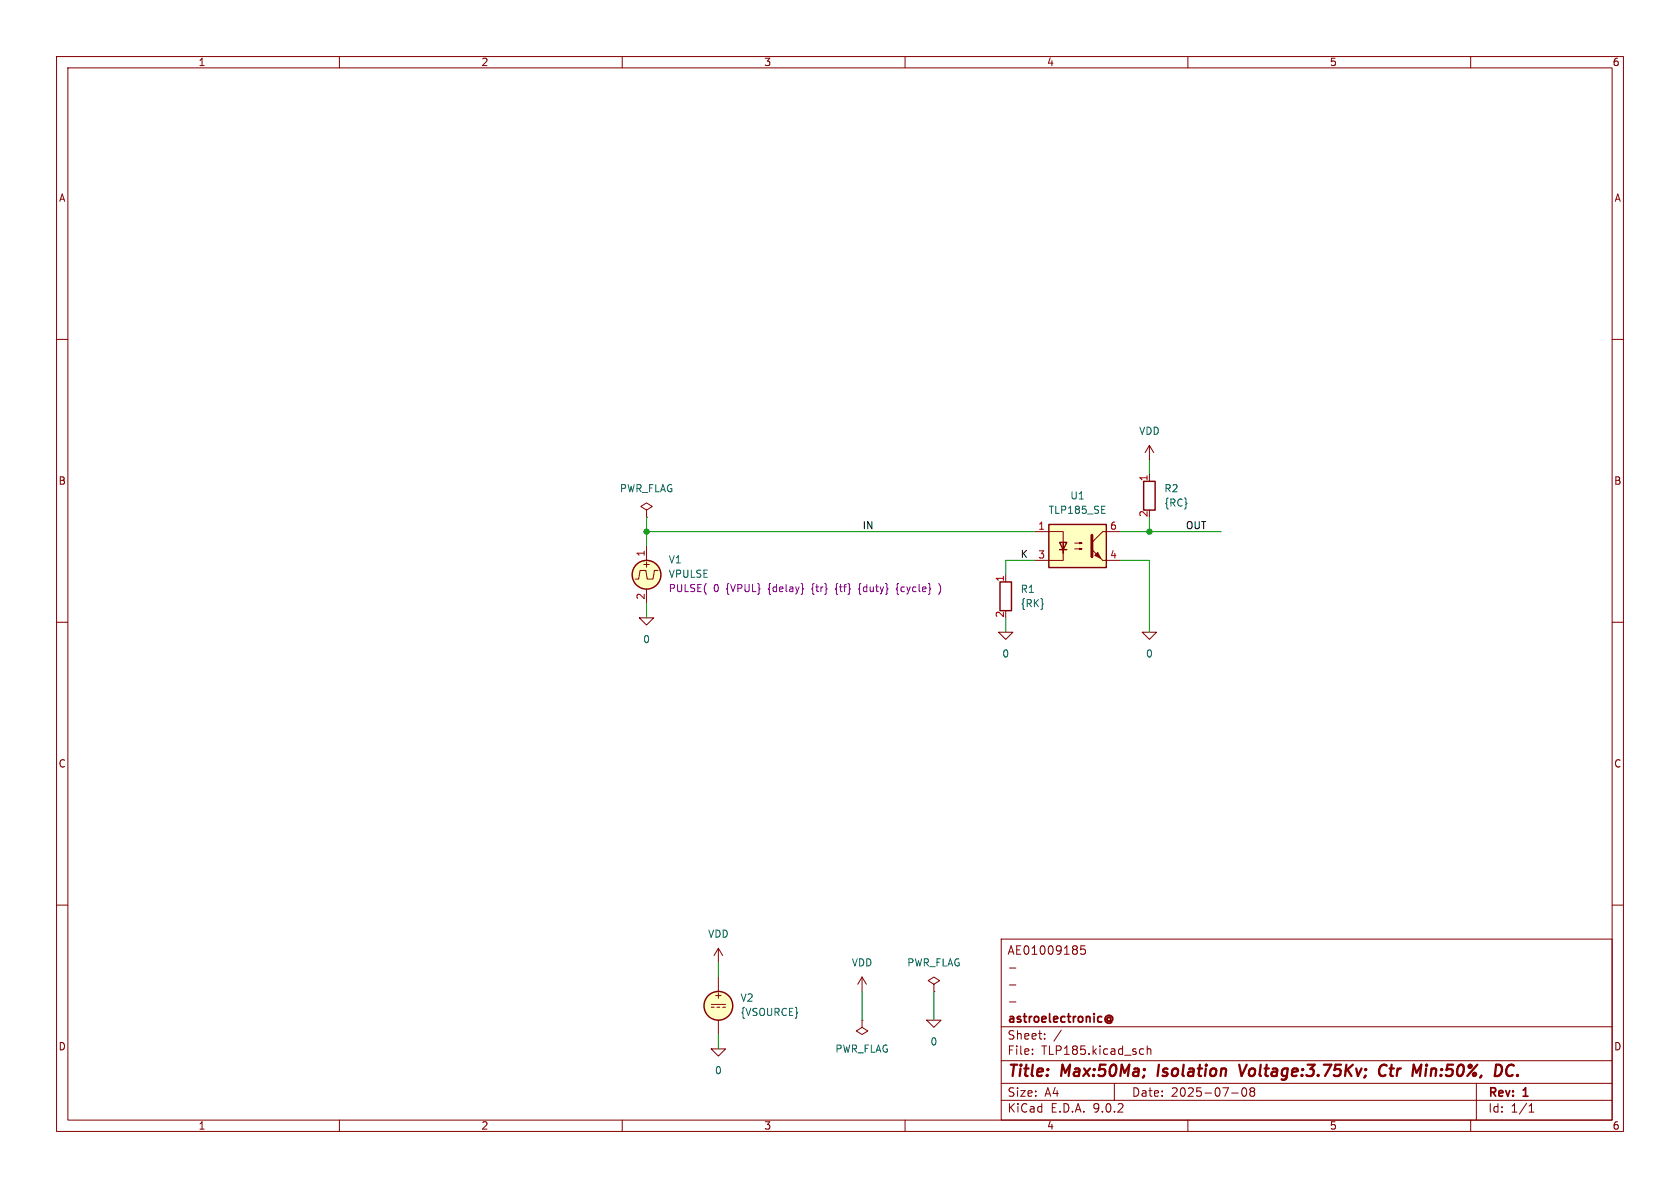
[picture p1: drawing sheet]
(kicad_sch
 (version 20250114)
 (generator "eeschema")
 (generator_version "9.0")
 (paper "A4")
 (title_block
  (title "Max:50Ma; Isolation Voltage:3.75Kv; Ctr Min:50%, DC.")
  (date "2025-07-08")
  (rev "1")
  (company "astroelectronic@")
  (comment 1 "-")
  (comment 2 "-")
  (comment 3 "-")
  (comment 4 "AE01009185"))
 (lib_symbols
  (symbol "TLP185:0"
   (power)
   (pin_names
    (offset 0)) (exclude_from_sim no) (in_bom yes) (on_board yes)
   (property "Reference" "#GND" (at 0 -2.54 0) (effects (font (size 1.27 1.27)) (hide yes)))
   (property "Value" "0" (at 0 -1.778 0) (effects (font (size 1.27 1.27))))
   (property "Footprint" "" (at 0 0 0) (effects (font (size 1.27 1.27)) (hide yes)))
   (property "Datasheet" "~" (at 0 0 0) (effects (font (size 1.27 1.27)) (hide yes)))
   (property "Description" "0V reference potential for simulation" (at 0 0 0) (effects (font (size 1.27 1.27)) (hide yes)))
   (symbol "0_0_1"
    (polyline (pts (xy -1.27 0) (xy 0 -1.27) (xy 1.27 0) (xy -1.27 0)) (stroke (width 0) (type default)) (fill (type none))))
   (symbol "0_1_1"
    (pin power_in line (at 0 0 0) (length 0) (hide yes) (name "0" (effects (font (size 1.016 1.016)))) (number "1" (effects (font (size 1.016 1.016))))))
   (embedded_fonts no))
  (symbol "TLP185:PWR_FLAG"
   (power)
   (pin_numbers (hide yes))
   (pin_names
    (offset 0) (hide yes)) (exclude_from_sim no) (in_bom yes) (on_board yes)
   (property "Reference" "#FLG" (at 0 1.905 0) (effects (font (size 1.27 1.27)) (hide yes)))
   (property "Value" "PWR_FLAG" (at 0 3.81 0) (effects (font (size 1.27 1.27))))
   (property "Footprint" "" (at 0 0 0) (effects (font (size 1.27 1.27)) (hide yes)))
   (property "Datasheet" "~" (at 0 0 0) (effects (font (size 1.27 1.27)) (hide yes)))
   (property "Description" "Special symbol for telling ERC where power comes from" (at 0 0 0) (effects (font (size 1.27 1.27)) (hide yes)))
   (symbol "PWR_FLAG_0_0"
    (pin power_out line (at 0 0 90) (length 0) (name "pwr" (effects (font (size 1.27 1.27)))) (number "1" (effects (font (size 1.27 1.27))))))
   (symbol "PWR_FLAG_0_1"
    (polyline (pts (xy 0 0) (xy 0 1.27) (xy -1.016 1.905) (xy 0 2.54) (xy 1.016 1.905) (xy 0 1.27)) (stroke (width 0) (type default)) (fill (type none))))
   (embedded_fonts no))
  (symbol "TLP185:R"
   (pin_names
    (offset 0) (hide yes)) (exclude_from_sim no) (in_bom yes) (on_board yes)
   (property "Reference" "R" (at 2.032 0 90) (effects (font (size 1.27 1.27))))
   (property "Value" "R" (at 0 0 90) (effects (font (size 1.27 1.27))))
   (property "Footprint" "" (at -1.778 0 90) (effects (font (size 1.27 1.27)) (hide yes)))
   (property "Datasheet" "~" (at 0 0 0) (effects (font (size 1.27 1.27)) (hide yes)))
   (property "Description" "Resistor" (at 0 0 0) (effects (font (size 1.27 1.27)) (hide yes)))
   (symbol "R_0_1"
    (rectangle (start -1.016 -2.54) (end 1.016 2.54) (stroke (width 0.254) (type default)) (fill (type none))))
   (symbol "R_1_1"
    (pin passive line (at 0 3.81 270) (length 1.27) (name "~" (effects (font (size 1.27 1.27)))) (number "1" (effects (font (size 1.27 1.27)))))
    (pin passive line (at 0 -3.81 90) (length 1.27) (name "~" (effects (font (size 1.27 1.27)))) (number "2" (effects (font (size 1.27 1.27))))))
   (embedded_fonts no))
  (symbol "TLP185:TLP185" (exclude_from_sim no) (in_bom yes) (on_board yes)
   (property "Reference" "U" (at -5.08 5.08 0) (effects (font (size 1.27 1.27)) (justify left)))
   (property "Value" "TLP185" (at 0 5.08 0) (effects (font (size 1.27 1.27)) (justify left)))
   (property "Footprint" "" (at -5.08 -5.08 0) (effects (font (size 1.27 1.27)) (justify left) (hide yes)))
   (property "Datasheet" "~" (at 0 0 0) (effects (font (size 1.27 1.27)) (justify left) (hide yes)))
   (property "Description" "" (at 0 0 0) (effects (font (size 1.27 1.27)) (hide yes)))
   (symbol "TLP185_0_1"
    (rectangle (start -5.08 3.81) (end 5.08 -3.81) (stroke (width 0.254) (type default)) (fill (type background)))
    (polyline (pts (xy -5.08 2.54) (xy -2.54 2.54) (xy -2.54 -1.27) (xy -2.54 0.635)) (stroke (width 0) (type default)) (fill (type none)))
    (polyline (pts (xy -3.175 -0.635) (xy -1.905 -0.635)) (stroke (width 0.254) (type default)) (fill (type none)))
    (polyline (pts (xy -2.54 -0.635) (xy -2.54 -2.54) (xy -5.08 -2.54)) (stroke (width 0) (type default)) (fill (type none)))
    (polyline (pts (xy -2.54 -0.635) (xy -3.175 0.635) (xy -1.905 0.635) (xy -2.54 -0.635)) (stroke (width 0.254) (type default)) (fill (type none)))
    (polyline (pts (xy -0.508 0.508) (xy 0.762 0.508) (xy 0.381 0.381) (xy 0.381 0.635) (xy 0.762 0.508)) (stroke (width 0) (type default)) (fill (type none)))
    (polyline (pts (xy -0.508 -0.508) (xy 0.762 -0.508) (xy 0.381 -0.635) (xy 0.381 -0.381) (xy 0.762 -0.508)) (stroke (width 0) (type default)) (fill (type none)))
    (polyline (pts (xy 2.54 1.905) (xy 2.54 -1.905) (xy 2.54 -1.905)) (stroke (width 0.508) (type default)) (fill (type none)))
    (polyline (pts (xy 2.54 0.635) (xy 4.445 2.54)) (stroke (width 0) (type default)) (fill (type none)))
    (polyline (pts (xy 3.048 -1.651) (xy 3.556 -1.143) (xy 4.064 -2.159) (xy 3.048 -1.651) (xy 3.048 -1.651)) (stroke (width 0) (type default)) (fill (type outline)))
    (polyline (pts (xy 4.445 2.54) (xy 5.08 2.54)) (stroke (width 0) (type default)) (fill (type none)))
    (polyline (pts (xy 4.445 -2.54) (xy 2.54 -0.635)) (stroke (width 0) (type default)) (fill (type outline)))
    (polyline (pts (xy 4.445 -2.54) (xy 5.08 -2.54)) (stroke (width 0) (type default)) (fill (type none))))
   (symbol "TLP185_1_1"
    (pin passive line (at -7.62 2.54 0) (length 2.54) (name "~" (effects (font (size 1.27 1.27)))) (number "1" (effects (font (size 1.27 1.27)))))
    (pin passive line (at -7.62 -2.54 0) (length 2.54) (name "~" (effects (font (size 1.27 1.27)))) (number "3" (effects (font (size 1.27 1.27)))))
    (pin passive line (at 7.62 2.54 180) (length 2.54) (name "~" (effects (font (size 1.27 1.27)))) (number "6" (effects (font (size 1.27 1.27)))))
    (pin passive line (at 7.62 -2.54 180) (length 2.54) (name "~" (effects (font (size 1.27 1.27)))) (number "4" (effects (font (size 1.27 1.27))))))
   (embedded_fonts no))
  (symbol "TLP185:VDC"
   (pin_numbers (hide yes))
   (pin_names
    (offset 0.0254)) (exclude_from_sim no) (in_bom yes) (on_board yes)
   (property "Reference" "V" (at 2.54 2.54 0) (effects (font (size 1.27 1.27)) (justify left)))
   (property "Value" "1" (at 2.54 0 0) (effects (font (size 1.27 1.27)) (justify left)))
   (property "Footprint" "" (at 0 0 0) (effects (font (size 1.27 1.27)) (hide yes)))
   (property "Datasheet" "~" (at 0 0 0) (effects (font (size 1.27 1.27)) (hide yes)))
   (property "Description" "Voltage source, DC" (at 0 0 0) (effects (font (size 1.27 1.27)) (hide yes)))
   (property "Sim.Pins" "1=+ 2=-" (at 0 0 0) (effects (font (size 1.27 1.27)) (hide yes)))
   (property "Sim.Type" "DC" (at 0 0 0) (effects (font (size 1.27 1.27)) (hide yes)))
   (property "Sim.Device" "V" (at 0 0 0) (effects (font (size 1.27 1.27)) (justify left) (hide yes)))
   (property "Spice_Netlist_Enabled" "Y" (at 0 0 0) (effects (font (size 1.27 1.27)) (justify left) (hide yes)))
   (symbol "VDC_0_0"
    (polyline (pts (xy -1.27 0.254) (xy 1.27 0.254)) (stroke (width 0) (type default)) (fill (type none)))
    (polyline (pts (xy -0.762 -0.254) (xy -1.27 -0.254)) (stroke (width 0) (type default)) (fill (type none)))
    (polyline (pts (xy 0.254 -0.254) (xy -0.254 -0.254)) (stroke (width 0) (type default)) (fill (type none)))
    (polyline (pts (xy 1.27 -0.254) (xy 0.762 -0.254)) (stroke (width 0) (type default)) (fill (type none)))
    (text "+" (at 0 1.905 0) (effects (font (size 1.27 1.27)))))
   (symbol "VDC_0_1"
    (circle (center 0 0) (radius 2.54) (stroke (width 0.254) (type default)) (fill (type background))))
   (symbol "VDC_1_1"
    (pin passive line (at 0 5.08 270) (length 2.54) (name "~" (effects (font (size 1.27 1.27)))) (number "1" (effects (font (size 1.27 1.27)))))
    (pin passive line (at 0 -5.08 90) (length 2.54) (name "~" (effects (font (size 1.27 1.27)))) (number "2" (effects (font (size 1.27 1.27))))))
   (embedded_fonts no))
  (symbol "TLP185:VDD"
   (power)
   (pin_names
    (offset 0)) (exclude_from_sim no) (in_bom yes) (on_board yes)
   (property "Reference" "#PWR" (at 0 -3.81 0) (effects (font (size 1.27 1.27)) (hide yes)))
   (property "Value" "VDD" (at 0 3.81 0) (effects (font (size 1.27 1.27))))
   (property "Footprint" "" (at 0 0 0) (effects (font (size 1.27 1.27)) (hide yes)))
   (property "Datasheet" "" (at 0 0 0) (effects (font (size 1.27 1.27)) (hide yes)))
   (property "Description" "Power symbol creates a global label with name \"VDD\"" (at 0 0 0) (effects (font (size 1.27 1.27)) (hide yes)))
   (symbol "VDD_0_1"
    (polyline (pts (xy -0.762 1.27) (xy 0 2.54)) (stroke (width 0) (type default)) (fill (type none)))
    (polyline (pts (xy 0 2.54) (xy 0.762 1.27)) (stroke (width 0) (type default)) (fill (type none)))
    (polyline (pts (xy 0 0) (xy 0 2.54)) (stroke (width 0) (type default)) (fill (type none))))
   (symbol "VDD_1_1"
    (pin power_in line (at 0 0 90) (length 0) (hide yes) (name "VDD" (effects (font (size 1.27 1.27)))) (number "1" (effects (font (size 1.27 1.27))))))
   (embedded_fonts no))
  (symbol "TLP185:VPULSE"
   (pin_names
    (offset 0.0254) (hide yes)) (exclude_from_sim no) (in_bom yes) (on_board yes)
   (property "Reference" "V" (at 2.54 2.54 0) (effects (font (size 1.27 1.27)) (justify left)))
   (property "Value" "VPULSE" (at 2.54 0 0) (effects (font (size 1.27 1.27)) (justify left)))
   (property "Footprint" "" (at 0 0 0) (effects (font (size 1.27 1.27)) (hide yes)))
   (property "Datasheet" "~" (at 0 0 0) (effects (font (size 1.27 1.27)) (hide yes)))
   (property "Description" "Voltage source, pulse" (at 0 0 0) (effects (font (size 1.27 1.27)) (hide yes)))
   (property "Sim.Pins" "1=+ 2=-" (at 0 0 0) (effects (font (size 1.27 1.27)) (hide yes)))
   (property "Sim.Type" "PULSE" (at 0 0 0) (effects (font (size 1.27 1.27)) (hide yes)))
   (property "Sim.Device" "V" (at 0 0 0) (effects (font (size 1.27 1.27)) (justify left) (hide yes)))
   (property "Sim.Params" "y1=0 y2=1 td=2n tr=2n tf=2n tw=50n per=100n" (at 2.54 -2.54 0) (effects (font (size 1.27 1.27)) (justify left)))
   (property "Spice_Netlist_Enabled" "Y" (at 0 0 0) (effects (font (size 1.27 1.27)) (justify left) (hide yes)))
   (symbol "VPULSE_0_0"
    (polyline (pts (xy -2.032 -0.762) (xy -1.397 -0.762) (xy -1.143 0.762) (xy -0.127 0.762) (xy 0.127 -0.762) (xy 1.143 -0.762) (xy 1.397 0.762) (xy 2.032 0.762)) (stroke (width 0) (type default)) (fill (type none)))
    (text "+" (at 0 1.905 0) (effects (font (size 1.27 1.27)))))
   (symbol "VPULSE_0_1"
    (circle (center 0 0) (radius 2.54) (stroke (width 0.254) (type default)) (fill (type background))))
   (symbol "VPULSE_1_1"
    (pin passive line (at 0 5.08 270) (length 2.54) (name "~" (effects (font (size 1.27 1.27)))) (number "1" (effects (font (size 1.27 1.27)))))
    (pin passive line (at 0 -5.08 90) (length 2.54) (name "~" (effects (font (size 1.27 1.27)))) (number "2" (effects (font (size 1.27 1.27))))))
   (embedded_fonts no)))
 (junction
  (at 114.3 93.98)
  (diameter 0)
  (color 0 0 0 0))
 (junction
  (at 203.2 93.98)
  (diameter 0)
  (color 0 0 0 0))
 (wire
  (pts (xy 203.2 91.44) (xy 203.2 93.98))
  (stroke (width 0) (type default)))
 (wire
  (pts (xy 203.2 81.28) (xy 203.2 83.82))
  (stroke (width 0) (type default)))
 (wire
  (pts (xy 114.3 106.68) (xy 114.3 109.22))
  (stroke (width 0) (type default)))
 (wire
  (pts (xy 177.8 99.06) (xy 177.8 101.6))
  (stroke (width 0) (type default)))
 (wire
  (pts (xy 165.1 175.26) (xy 165.1 180.34))
  (stroke (width 0) (type default)))
 (wire
  (pts (xy 152.4 175.26) (xy 152.4 180.34))
  (stroke (width 0) (type default)))
 (wire
  (pts (xy 114.3 93.98) (xy 114.3 96.52))
  (stroke (width 0) (type default)))
 (wire
  (pts (xy 182.88 99.06) (xy 177.8 99.06))
  (stroke (width 0) (type default)))
 (wire
  (pts (xy 198.12 99.06) (xy 203.2 99.06))
  (stroke (width 0) (type default)))
 (wire
  (pts (xy 127 170.18) (xy 127 172.72))
  (stroke (width 0) (type default)))
 (wire
  (pts (xy 114.3 91.44) (xy 114.3 93.98))
  (stroke (width 0) (type default)))
 (wire
  (pts (xy 203.2 99.06) (xy 203.2 111.76))
  (stroke (width 0) (type default)))
 (wire
  (pts (xy 198.12 93.98) (xy 203.2 93.98))
  (stroke (width 0) (type default)))
 (wire
  (pts (xy 114.3 93.98) (xy 182.88 93.98))
  (stroke (width 0) (type default)))
 (wire
  (pts (xy 203.2 93.98) (xy 215.9 93.98))
  (stroke (width 0) (type default)))
 (wire
  (pts (xy 127 182.88) (xy 127 185.42))
  (stroke (width 0) (type default)))
 (wire
  (pts (xy 177.8 109.22) (xy 177.8 111.76))
  (stroke (width 0) (type default)))
 (label "IN"
  (at 152.4 93.98 0)
  (effects (font (size 1.27 1.27)) (justify left bottom)))
 (label "OUT"
  (at 209.55 93.98 0)
  (effects (font (size 1.27 1.27)) (justify left bottom)))
 (label "K"
  (at 180.34 99.06 0)
  (effects (font (size 1.27 1.27)) (justify left bottom)))
 (symbol
  (lib_id "TLP185:R")
  (at 203.2 87.63 0)
  (unit 1)
  (exclude_from_sim no)
  (in_bom yes)
  (on_board yes)
  (dnp no)
  (fields_autoplaced yes)
  (property "Reference" "R2" (at 205.74 86.3599 0) (effects (font (size 1.27 1.27)) (justify left)))
  (property "Value" "{RC}" (at 205.74 88.8999 0) (effects (font (size 1.27 1.27)) (justify left)))
  (property "Footprint" "" (at 201.422 87.63 90) (effects (font (size 1.27 1.27)) (hide yes)))
  (property "Datasheet" "~" (at 203.2 87.63 0) (effects (font (size 1.27 1.27)) (hide yes)))
  (property "Description" "Resistor" (at 203.2 87.63 0) (effects (font (size 1.27 1.27)) (hide yes)))
  (pin "2")
  (pin "1"))
 (symbol
  (lib_id "TLP185:PWR_FLAG")
  (at 165.1 175.26 0)
  (unit 1)
  (exclude_from_sim no)
  (in_bom yes)
  (on_board yes)
  (dnp no)
  (fields_autoplaced yes)
  (property "Reference" "#FLG02" (at 165.1 173.355 0) (effects (font (size 1.27 1.27)) (hide yes)))
  (property "Value" "PWR_FLAG" (at 165.1 170.18 0) (effects (font (size 1.27 1.27))))
  (property "Footprint" "" (at 165.1 175.26 0) (effects (font (size 1.27 1.27)) (hide yes)))
  (property "Datasheet" "~" (at 165.1 175.26 0) (effects (font (size 1.27 1.27)) (hide yes)))
  (property "Description" "Special symbol for telling ERC where power comes from" (at 165.1 175.26 0) (effects (font (size 1.27 1.27)) (hide yes)))
  (pin "1"))
 (symbol
  (lib_id "TLP185:VDD")
  (at 127 170.18 0)
  (unit 1)
  (exclude_from_sim no)
  (in_bom yes)
  (on_board yes)
  (dnp no)
  (fields_autoplaced yes)
  (property "Reference" "#PWR02" (at 127 173.99 0) (effects (font (size 1.27 1.27)) (hide yes)))
  (property "Value" "VDD" (at 127 165.1 0) (effects (font (size 1.27 1.27))))
  (property "Footprint" "" (at 127 170.18 0) (effects (font (size 1.27 1.27)) (hide yes)))
  (property "Datasheet" "" (at 127 170.18 0) (effects (font (size 1.27 1.27)) (hide yes)))
  (property "Description" "Power symbol creates a global label with name \"VDD\"" (at 127 170.18 0) (effects (font (size 1.27 1.27)) (hide yes)))
  (pin "1"))
 (symbol
  (lib_id "TLP185:VDD")
  (at 203.2 81.28 0)
  (unit 1)
  (exclude_from_sim no)
  (in_bom yes)
  (on_board yes)
  (dnp no)
  (fields_autoplaced yes)
  (property "Reference" "#PWR01" (at 203.2 85.09 0) (effects (font (size 1.27 1.27)) (hide yes)))
  (property "Value" "VDD" (at 203.2 76.2 0) (effects (font (size 1.27 1.27))))
  (property "Footprint" "" (at 203.2 81.28 0) (effects (font (size 1.27 1.27)) (hide yes)))
  (property "Datasheet" "" (at 203.2 81.28 0) (effects (font (size 1.27 1.27)) (hide yes)))
  (property "Description" "Power symbol creates a global label with name \"VDD\"" (at 203.2 81.28 0) (effects (font (size 1.27 1.27)) (hide yes)))
  (pin "1"))
 (symbol
  (lib_id "TLP185:0")
  (at 165.1 180.34 0)
  (unit 1)
  (exclude_from_sim no)
  (in_bom yes)
  (on_board yes)
  (dnp no)
  (fields_autoplaced yes)
  (property "Reference" "#GND05" (at 165.1 182.88 0) (effects (font (size 1.27 1.27)) (hide yes)))
  (property "Value" "0" (at 165.1 184.15 0) (effects (font (size 1.27 1.27))))
  (property "Footprint" "" (at 165.1 180.34 0) (effects (font (size 1.27 1.27)) (hide yes)))
  (property "Datasheet" "~" (at 165.1 180.34 0) (effects (font (size 1.27 1.27)) (hide yes)))
  (property "Description" "0V reference potential for simulation" (at 165.1 180.34 0) (effects (font (size 1.27 1.27)) (hide yes)))
  (pin "1"))
 (symbol
  (lib_id "TLP185:0")
  (at 127 185.42 0)
  (unit 1)
  (exclude_from_sim no)
  (in_bom yes)
  (on_board yes)
  (dnp no)
  (fields_autoplaced yes)
  (property "Reference" "#GND04" (at 127 187.96 0) (effects (font (size 1.27 1.27)) (hide yes)))
  (property "Value" "0" (at 127 189.23 0) (effects (font (size 1.27 1.27))))
  (property "Footprint" "" (at 127 185.42 0) (effects (font (size 1.27 1.27)) (hide yes)))
  (property "Datasheet" "~" (at 127 185.42 0) (effects (font (size 1.27 1.27)) (hide yes)))
  (property "Description" "0V reference potential for simulation" (at 127 185.42 0) (effects (font (size 1.27 1.27)) (hide yes)))
  (pin "1"))
 (symbol
  (lib_id "TLP185:0")
  (at 177.8 111.76 0)
  (unit 1)
  (exclude_from_sim no)
  (in_bom yes)
  (on_board yes)
  (dnp no)
  (fields_autoplaced yes)
  (property "Reference" "#GND02" (at 177.8 114.3 0) (effects (font (size 1.27 1.27)) (hide yes)))
  (property "Value" "0" (at 177.8 115.57 0) (effects (font (size 1.27 1.27))))
  (property "Footprint" "" (at 177.8 111.76 0) (effects (font (size 1.27 1.27)) (hide yes)))
  (property "Datasheet" "~" (at 177.8 111.76 0) (effects (font (size 1.27 1.27)) (hide yes)))
  (property "Description" "0V reference potential for simulation" (at 177.8 111.76 0) (effects (font (size 1.27 1.27)) (hide yes)))
  (pin "1"))
 (symbol
  (lib_id "TLP185:R")
  (at 177.8 105.41 0)
  (unit 1)
  (exclude_from_sim no)
  (in_bom yes)
  (on_board yes)
  (dnp no)
  (fields_autoplaced yes)
  (property "Reference" "R1" (at 180.34 104.1399 0) (effects (font (size 1.27 1.27)) (justify left)))
  (property "Value" "{RK}" (at 180.34 106.6799 0) (effects (font (size 1.27 1.27)) (justify left)))
  (property "Footprint" "" (at 176.022 105.41 90) (effects (font (size 1.27 1.27)) (hide yes)))
  (property "Datasheet" "~" (at 177.8 105.41 0) (effects (font (size 1.27 1.27)) (hide yes)))
  (property "Description" "Resistor" (at 177.8 105.41 0) (effects (font (size 1.27 1.27)) (hide yes)))
  (pin "2")
  (pin "1"))
 (symbol
  (lib_id "TLP185:PWR_FLAG")
  (at 152.4 180.34 180)
  (unit 1)
  (exclude_from_sim no)
  (in_bom yes)
  (on_board yes)
  (dnp no)
  (fields_autoplaced yes)
  (property "Reference" "#FLG03" (at 152.4 182.245 0) (effects (font (size 1.27 1.27)) (hide yes)))
  (property "Value" "PWR_FLAG" (at 152.4 185.42 0) (effects (font (size 1.27 1.27))))
  (property "Footprint" "" (at 152.4 180.34 0) (effects (font (size 1.27 1.27)) (hide yes)))
  (property "Datasheet" "~" (at 152.4 180.34 0) (effects (font (size 1.27 1.27)) (hide yes)))
  (property "Description" "Special symbol for telling ERC where power comes from" (at 152.4 180.34 0) (effects (font (size 1.27 1.27)) (hide yes)))
  (pin "1"))
 (symbol
  (lib_id "TLP185:VPULSE")
  (at 114.3 101.6 0)
  (unit 1)
  (exclude_from_sim no)
  (in_bom yes)
  (on_board yes)
  (dnp no)
  (fields_autoplaced yes)
  (property "Reference" "V1" (at 118.11 98.9301 0) (effects (font (size 1.27 1.27)) (justify left)))
  (property "Value" "VPULSE" (at 118.11 101.4701 0) (effects (font (size 1.27 1.27)) (justify left)))
  (property "Footprint" "" (at 114.3 101.6 0) (effects (font (size 1.27 1.27)) (hide yes)))
  (property "Datasheet" "~" (at 114.3 101.6 0) (effects (font (size 1.27 1.27)) (hide yes)))
  (property "Description" "Voltage source, pulse" (at 114.3 101.6 0) (effects (font (size 1.27 1.27)) (hide yes)))
  (property "Sim.Pins" "1=+ 2=-" (at 114.3 101.6 0) (effects (font (size 1.27 1.27)) (hide yes)))
  (property "Sim.Type" "PULSE" (at 114.3 101.6 0) (effects (font (size 1.27 1.27)) (hide yes)))
  (property "Sim.Device" "V" (at 114.3 101.6 0) (effects (font (size 1.27 1.27)) (justify left) (hide yes)))
  (property "Sim.Params" "PULSE( 0 {VPUL} {delay} {tr} {tf} {duty} {cycle} )" (at 118.11 104.0101 0) (effects (font (size 1.27 1.27)) (justify left)))
  (pin "1")
  (pin "2"))
 (symbol
  (lib_id "TLP185:0")
  (at 114.3 109.22 0)
  (unit 1)
  (exclude_from_sim no)
  (in_bom yes)
  (on_board yes)
  (dnp no)
  (fields_autoplaced yes)
  (property "Reference" "#GND01" (at 114.3 111.76 0) (effects (font (size 1.27 1.27)) (hide yes)))
  (property "Value" "0" (at 114.3 113.03 0) (effects (font (size 1.27 1.27))))
  (property "Footprint" "" (at 114.3 109.22 0) (effects (font (size 1.27 1.27)) (hide yes)))
  (property "Datasheet" "~" (at 114.3 109.22 0) (effects (font (size 1.27 1.27)) (hide yes)))
  (property "Description" "0V reference potential for simulation" (at 114.3 109.22 0) (effects (font (size 1.27 1.27)) (hide yes)))
  (pin "1"))
 (symbol
  (lib_id "TLP185:0")
  (at 203.2 111.76 0)
  (unit 1)
  (exclude_from_sim no)
  (in_bom yes)
  (on_board yes)
  (dnp no)
  (fields_autoplaced yes)
  (property "Reference" "#GND03" (at 203.2 114.3 0) (effects (font (size 1.27 1.27)) (hide yes)))
  (property "Value" "0" (at 203.2 115.57 0) (effects (font (size 1.27 1.27))))
  (property "Footprint" "" (at 203.2 111.76 0) (effects (font (size 1.27 1.27)) (hide yes)))
  (property "Datasheet" "~" (at 203.2 111.76 0) (effects (font (size 1.27 1.27)) (hide yes)))
  (property "Description" "0V reference potential for simulation" (at 203.2 111.76 0) (effects (font (size 1.27 1.27)) (hide yes)))
  (pin "1"))
 (symbol
  (lib_id "TLP185:VDD")
  (at 152.4 175.26 0)
  (unit 1)
  (exclude_from_sim no)
  (in_bom yes)
  (on_board yes)
  (dnp no)
  (fields_autoplaced yes)
  (property "Reference" "#PWR03" (at 152.4 179.07 0) (effects (font (size 1.27 1.27)) (hide yes)))
  (property "Value" "VDD" (at 152.4 170.18 0) (effects (font (size 1.27 1.27))))
  (property "Footprint" "" (at 152.4 175.26 0) (effects (font (size 1.27 1.27)) (hide yes)))
  (property "Datasheet" "" (at 152.4 175.26 0) (effects (font (size 1.27 1.27)) (hide yes)))
  (property "Description" "Power symbol creates a global label with name \"VDD\"" (at 152.4 175.26 0) (effects (font (size 1.27 1.27)) (hide yes)))
  (pin "1"))
 (symbol
  (lib_id "TLP185:TLP185")
  (at 190.5 96.52 0)
  (unit 1)
  (exclude_from_sim no)
  (in_bom yes)
  (on_board yes)
  (dnp no)
  (fields_autoplaced yes)
  (property "Reference" "U1" (at 190.5 87.63 0) (effects (font (size 1.27 1.27))))
  (property "Value" "TLP185_SE" (at 190.5 90.17 0) (effects (font (size 1.27 1.27))))
  (property "Footprint" "" (at 185.42 101.6 0) (effects (font (size 1.27 1.27)) (justify left) (hide yes)))
  (property "Datasheet" "~" (at 190.5 96.52 0) (effects (font (size 1.27 1.27)) (justify left) (hide yes)))
  (property "Description" "" (at 190.5 96.52 0) (effects (font (size 1.27 1.27)) (hide yes)))
  (property "Sim.Library" "TLP185_SE.mod" (at 190.5 96.52 0) (effects (font (size 1.27 1.27)) (hide yes)))
  (pin "4")
  (pin "3")
  (pin "1")
  (pin "6"))
 (symbol
  (lib_id "TLP185:PWR_FLAG")
  (at 114.3 91.44 0)
  (unit 1)
  (exclude_from_sim no)
  (in_bom yes)
  (on_board yes)
  (dnp no)
  (fields_autoplaced yes)
  (property "Reference" "#FLG01" (at 114.3 89.535 0) (effects (font (size 1.27 1.27)) (hide yes)))
  (property "Value" "PWR_FLAG" (at 114.3 86.36 0) (effects (font (size 1.27 1.27))))
  (property "Footprint" "" (at 114.3 91.44 0) (effects (font (size 1.27 1.27)) (hide yes)))
  (property "Datasheet" "~" (at 114.3 91.44 0) (effects (font (size 1.27 1.27)) (hide yes)))
  (property "Description" "Special symbol for telling ERC where power comes from" (at 114.3 91.44 0) (effects (font (size 1.27 1.27)) (hide yes)))
  (pin "1"))
 (symbol
  (lib_id "TLP185:VDC")
  (at 127 177.8 0)
  (unit 1)
  (exclude_from_sim no)
  (in_bom yes)
  (on_board yes)
  (dnp no)
  (fields_autoplaced yes)
  (property "Reference" "V2" (at 130.81 176.4001 0) (effects (font (size 1.27 1.27)) (justify left)))
  (property "Value" "{VSOURCE}" (at 130.81 178.9401 0) (effects (font (size 1.27 1.27)) (justify left)))
  (property "Footprint" "" (at 127 177.8 0) (effects (font (size 1.27 1.27)) (hide yes)))
  (property "Datasheet" "~" (at 127 177.8 0) (effects (font (size 1.27 1.27)) (hide yes)))
  (property "Description" "Voltage source, DC" (at 127 177.8 0) (effects (font (size 1.27 1.27)) (hide yes)))
  (property "Sim.Pins" "1=+ 2=-" (at 127 177.8 0) (effects (font (size 1.27 1.27)) (hide yes)))
  (property "Sim.Type" "DC" (at 127 177.8 0) (effects (font (size 1.27 1.27)) (hide yes)))
  (property "Sim.Device" "V" (at 127 177.8 0) (effects (font (size 1.27 1.27)) (justify left) (hide yes)))
  (pin "1")
  (pin "2"))
 (sheet_instances
  (path ""
   (page "1")))
 (embedded_fonts no))
